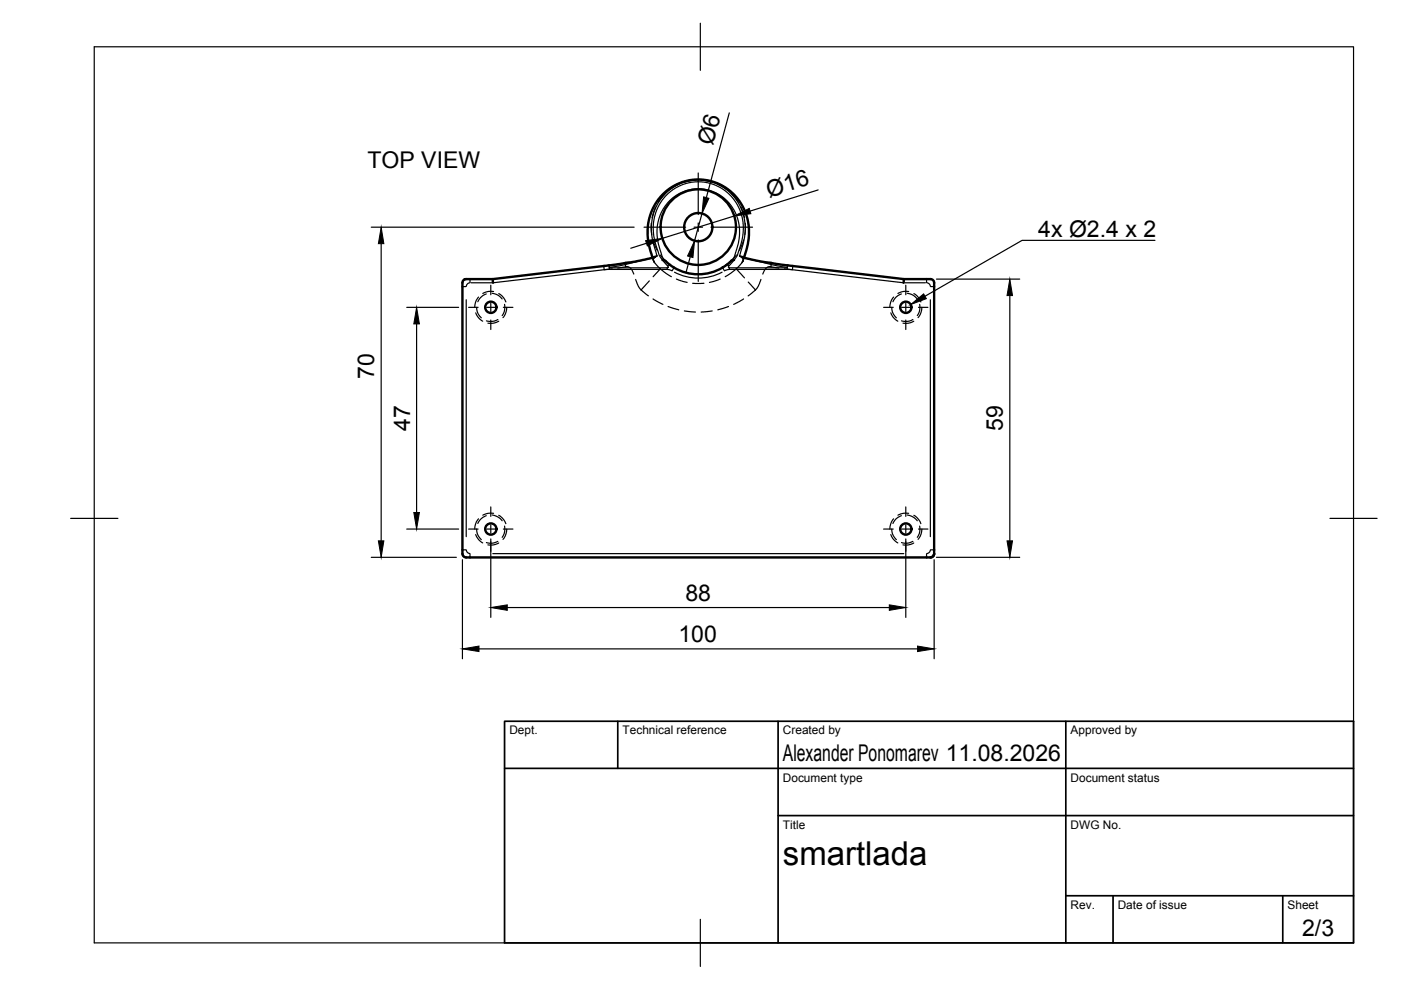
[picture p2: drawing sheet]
<svg xmlns="http://www.w3.org/2000/svg" width="297mm" height="210mm" viewBox="0 0 297 210" stroke-linecap="round" stroke-linejoin="round" font-family="sans-serif">
<!-- layer: Visible Narrow -->
<g fill="none" stroke="#000" stroke-width=".25">
<path d="M99.6 60a.79 .79 0 0 0-.7 .7M99.7 59.2v.7M99.9 60h4.4M128 56.4l.1 .7M128.1 57.2l-23.6 2.8M129.1 56.3l.1 .4M129.2 57.1l-1 .1M129.2 57.1h12.4l.9 .3M129.2 56.8v.3M132.5 55.8l.2 .2M139.3 54.2l-.6 .3M139.3 54.2l-.9-3.2-.3-2.8 .5-2.9 1-2.4 1.8-2.1 2.2-1.6 2.6-.9 2.9-.1 2.6 .7 2 1 1.8 1.7 1.5 2.3 .8 2.3 .2 2.5-.3 2.3-.9 3.3 .9 .3 5.9 1.5 3.3 .7-12.4-.1v-.3l1.8-2.3 1-2.9 .3-3.1-.2-1.6-.3-1.5-1.4-2.5-2-2.1-2.3-1.2-1.3-.5-1.9-.2-2.7 .4-1.5 .5-1.3 .8-1.1 .8-1.2 1.5-1.3 2.2-.4 1.5-.2 1.8 .3 3.2 1 3 1.8 2.2"/>
<path d="M139.3 54.2l-.2 .2-1.5 .5-5.8 1.4-2.6 .5h12.3l.2-.2-.1-.2M141 55.3l-.7-1-.7-2.4-.3-1.9 .1-2.5 .6-1.9 1.1-2 1.7-1.8 2.3-1.3 2.5-.5 1.6 .1 1.2 .3 2.2 .9 2 1.8 1.3 2 .8 2.4 .1 2.5-.3 1.9-.7 2.4-.7 1M141 55.3h.1M141.5 56.8v.3M142 56.1l-.4 .2M142.9 56.7l-.4 .7M143 57.7a10.8 10.8 0 0 0 10.1 0M153.2 56.7l.4 .7M154.1 56.1l.4 .2M154.6 56.8v.3M156.8 54.2l.6 .3M163.6 55.8l-.2 .2"/>
<path d="M166.9 57.1h-12.4l-.9 .3M166.9 56.8v.3M167 57.1l1 .1M167 56.3l-.1 .4M168 57.2l23.6 2.8M168.1 56.4l-.1 .7M191.8 60h4.4M196.4 59.2v.7M196.5 60a.79 .79 0 0 1 .7 .7M98 60.8h.8M98.8 63.6v50.2M197.3 63.6v50.2"/>
<path d="M197.3 60.8h.8M98 116.6h.8M98.9 116.6a.79 .79 0 0 0 .7 .8M99.7 117.4v.8M104.5 117.4h87.1M196.4 117.4v.8M197.2 116.6a.79 .79 0 0 1-.7 .8M197.3 116.6h.8"/>
</g>
<!-- layer: Visible -->
<g fill="none" stroke="#000" stroke-width=".51">
<path d="M104.5 59.2h-5.8l-.4 .2-.3 .5v57.6l.4 .6 99 .1 .4-.2 .3-.5v-57.6l-.3-.5-.4-.2h-5.8M104.5 59.2v.8M138.3 54.6l-.8-3-.2-3 .4-2.4 1.1-2.8 1.6-2.1 2.3-1.8 2.6-1.1 2.4-.3 2.6 .2 2.7 1 1.9 1.3 2.1 2.3 .7 1.4 .6 1.5 .5 2.7-.2 3-.8 3.1M138.8 54.5l-4 .9-4.1 .7-26.2 3.1M140.5 55.1l.4 .1 1.8 1.4a10 10 0 0 0 10.7 0l1.8-1.4 .4-.1M157.3 54.5l3.2 .8 4.9 .8 26.2 3.1M191.6 59.2v.8"/>
<circle cx="148.1" cy="48.2" r="3"/>
<circle cx="148.1" cy="48.2" r="8"/>
<circle cx="104.1" cy="65.2" r="1.2"/>
<circle cx="192.1" cy="65.2" r="1.2"/>
<circle cx="104.1" cy="112.2" r="1.2"/>
<circle cx="192.1" cy="112.2" r="1.2"/>
</g>
<!-- layer: Hidden Narrow -->
<g fill="none" stroke="#000" stroke-width=".25">
<path d="M143.7 39l-2 1.2M147.2 38.1l-2.4 .5M148.4 38.1l2.3 .3M151.8 38.8l2.2 1.1M129.8 57l-1.7 .2M131 56.8l2.2-.2 .7 .5 .5 1M132.5 55.8l.2 .7M134.8 59.2l.6 1.5 .5 .8M137.4 50.7l.5 2.3M137.5 47.2l-.2 2.3M137.7 59.6l-1.8 1.9M138.2 54.2l.5 1.3"/>
<path d="M138.6 43.8l-.8 2.2M138.7 54.6l-.2 .4 .1 .5M138.7 55.5l1.3 1.5M140 57l-1.5 1.7M140 57l2.3 1.7M140.8 41l-1.6 1.8M143.4 59.2l2.3 .7M152.7 59.2l-2.3 .7M154.9 40.6l1.6 1.7M156.1 57l1.7 1.9M156.1 57l-2.3 1.7M157.2 43.3l1 2.2"/>
<path d="M157.4 54.6l.2 .4-.1 .5M158 53.7l-.6 1.8-1.3 1.5M158.5 46.6l.3 2.4M158.6 59.8l1.6 1.7M158.8 50.2l-.4 2.3M161.3 59.2l-.6 1.5-.5 .8M163.6 55.8l-.2 .7M165.1 56.8l-2.2-.2-.7 .5-.5 1M166.3 57l1.7 .2M135.9 61.5l1.6 1.2M138.5 63.4l2 1.1M141.6 65l2.3 .7"/>
<path d="M145.1 65.9l2.3 .3M146.9 60.1h2.3M151 65.9l-2.3 .3M154.5 65l-2.3 .7M157.6 63.4l-2 1.1M160.2 61.5l-1.6 1.2"/>
</g>
<!-- layer: Hidden -->
<g fill="none" stroke="#000" stroke-width=".25">
<path d="M144 39l-2 1.2M147.4 38.2l-2.3 .4M148.6 38.2l2.4 .4M152.1 39l2 1.2M98.8 59.2a.78 .78 0 0 0-.8 .8M138.1 47.3l.1 2.4M138.4 50.9l.9 2.2M138.8 54.5l-.3 .5 .2 .6-.4-1M139 43.9l-.7 2.3M140 54.1l1 1.2M141.1 41l-1.5 1.9M155 41l1.5 1.9"/>
<path d="M156.1 54.1l-1 1.2M157.1 43.9l.7 2.3M157.3 54.5l.3 .5-.2 .6 .4-1M157.7 50.9l-.9 2.2M158 47.3l-.1 2.4M197.3 59.2a.8 .8 0 0 1 .8 .8M100.9 66.3l.4 .9 1 .9M101 65.2a2.88 2.88 0 0 0 1 2.2M101.5 63l-.2 .2a3.3 3.3 0 0 0-.7 2M103.1 62.3l-1.1 .7-.7 1M104.4 62.2l.4 .1a2.87 2.87 0 0 1 1.7 1.1M104.6 61.8a3.3 3.3 0 0 0-2.2 .4"/>
<path d="M105.6 67.7l-1.3 .4-1.2-.1M105.7 68.1l-.1 .1a3.2 3.2 0 0 1-2.2 .3M105.7 62.2l1.1 1 .5 .8M107 64.5v.7a2.73 2.73 0 0 1-.5 1.7M107.4 65.2l-.1 1-.7 1.1M188.9 66.3a3.1 3.1 0 0 0 1.5 1.8M189.1 65.2a2.88 2.88 0 0 0 1 2.2M189.5 63l-.2 .2a3.5 3.5 0 0 0-.6 2M191.1 62.3l-.2 .1a2.88 2.88 0 0 0-1.6 1.6M192.3 62.2a2.97 2.97 0 0 1 2.2 1.2M192.7 61.8h-.1a3.3 3.3 0 0 0-2.2 .4M193.5 67.7l-1.2 .4-1.2-.1"/>
<path d="M193.7 68.1l-.1 .1a3.2 3.2 0 0 1-2.1 .3M193.8 62.2l.7 .6 .7 1.2M195 64.5l.1 .7a2.73 2.73 0 0 1-.6 1.7M195.5 65.2a3.3 3.3 0 0 1-.9 2.1M98 117.4a.8 .8 0 0 0 .8 .8M100.9 113.3l.4 .9 1 .9M101 112.2a2.99 2.99 0 0 0 1 2.2M101.5 110l-.2 .2a3.4 3.4 0 0 0-.7 2M103.1 109.3l-.3 .1a2.91 2.91 0 0 0-1.5 1.6M104.4 109.2l1.3 .5 .8 .7M104.6 108.8a3.4 3.4 0 0 0-2.2 .4M105.6 114.8l-.4 .1a2.81 2.81 0 0 1-2.1 .1"/>
<path d="M105.7 115.1l-.1 .1a3.4 3.4 0 0 1-2.2 .3M105.7 109.3l1.1 .9 .5 .8M107 111.5v.2a2.95 2.95 0 0 1-.5 2.2M107.4 112.2l-.1 1-.7 1.2M188.9 113.3a3.1 3.1 0 0 0 1.5 1.8M189.1 112.2a2.99 2.99 0 0 0 1 2.2M189.5 110l-.7 1.1-.1 1.1M191.1 109.3l-.2 .1a2.74 2.74 0 0 0-1.6 1.6M192.3 109.2l1.4 .5 .8 .7M192.7 108.8h-.1a3.4 3.4 0 0 0-2.2 .4M193.5 114.8l-.2 .1a2.81 2.81 0 0 1-2.2 .1M193.7 115.1l-.1 .1a3.4 3.4 0 0 1-2.1 .3"/>
<path d="M193.8 109.3l1 .9 .4 .8M195 111.5v.2a2.95 2.95 0 0 1-.5 2.2M195.5 112.2a3.3 3.3 0 0 1-.9 2.2M198.1 117.4a.82 .82 0 0 1-.8 .8"/>
</g>
<!-- layer: TITLEBLOCK -->
<path d="M107 152.9h180v47h-180zM131 152.9v10M165 152.9v47M226 152.9v47M107 162.9h180M165 172.9h122M226 189.9h61M236 189.9v10M272 189.9v10" fill="none" stroke="#000" stroke-width=".36"/>
<!-- layer: Smart Centers -->
<g fill="none" stroke="#000" stroke-width=".25">
<path d="M148 36.7v8.8M136.5 48.2h8.9M147.2 48.2h1.7M148 47.3v1.8M148 50.9v8.8M150.7 48.2h8.9M99.4 65.2h2M103.2 65.2h1.7M104.1 60.5v2M104.1 64.3v1.8M104.1 67.9v2M106.7 65.2h2.1"/>
<path d="M187.3 65.2h2.1M191.2 65.2h1.7M192 60.5v2M192 64.3v1.8M192 67.9v2M194.7 65.2h2M99.4 112.2h2M103.2 112.2h1.7M104.1 107.5v2M104.1 111.3v1.8M104.1 114.8v2.1M106.7 112.2h2.1"/>
<path d="M187.3 112.2h2.1M191.2 112.2h1.7M192 107.5v2M192 111.3v1.8M192 114.8v2.1M194.7 112.2h2"/>
</g>
<!-- layer: BORDER -->
<path d="M20 9.9h267v190h-267zM148.5 4.9v10M15 109.9h10M282 109.9h10M148.5 194.9v10" fill="none" stroke="#000" stroke-width=".25"/>
<!-- layer: FD_Dimensions -->
<g fill="none" stroke="#000" stroke-width=".25">
<path d="M154.6 23.9l-4.8 18M78.7 48.2h55.8M80.8 51.7v63M137.1 51.6l-3.4 1M146.3 54.4l-.9 3.4M148.8 45.3l-1.5 5.8M155.7 45.8l-15.3 4.7M173.5 40.3l-14.5 4.5M198.5 59.2h17.7M86.2 65.2h11M88.3 68.7v40M214.1 62.7v52"/>
<path d="M78.7 118.2h18.1M86.2 112.2h11M98 118.7v21M104.1 114.3v16.6M192 114.3v16.6M198.1 118.7v21M198.5 118.2h17.7M101.6 137.6h92.9M107.5 128.8h81.1"/>
</g>
<g fill="#000" stroke="#000" stroke-width=".21">
<path d="M80.8 48.2l.6 3.5h-1.2zM136.9 51l3.5-.5-3.2 1.6zM147.3 51.1l-.4 3.5-1.1-.3zM149.2 41.7l1.1 .4-1.5 3.2zM155.7 45.8l3.2-1.6 .3 1.1zM88.3 65.2l.6 3.5h-1.2zM214.1 59.2l.6 3.5h-1.2zM80.2 114.7h1.2l-.6 3.5zM87.7 108.7h1.2l-.6 3.5zM213.5 114.7h1.2l-.6 3.5zM98 137.6l3.6-.6v1.1zM104.1 128.8l3.4-.6v1.2z"/>
<path d="M188.6 128.2l3.4 .6-3.4 .6zM194.5 137l3.6 .6-3.6 .5z"/>
</g>
<!-- layer: Hole Notes -->
<path d="M193.1 64.6l2.7-2.3 .6 1z" fill="#000" stroke="#000" stroke-width=".21"/>
<path d="M244.9 51h-28.2l-20.6 11.8" fill="none" stroke="#000" stroke-width=".25"/>
<text font-size="7" x="166" y="183.4">smartlada</text>
<g font-size="4.9">
<text x="77.9" y="35.5">TOP VIEW</text>
<text x="151.1" y="31" transform="rotate(-75 151.1 31)">Ø6</text>
<text x="163.1" y="41.9" transform="rotate(-17 163.1 41.9)">Ø16</text>
<text x="220.1" y="50.3">4x Ø2.4 x 2</text>
<text x="79.4" y="80.3" transform="rotate(-90 79.4 80.3)">70</text>
<text x="86.9" y="91.3" transform="rotate(-90 86.9 91.3)">47</text>
<text x="212.6" y="91.4" transform="rotate(-90 212.6 91.4)">59</text>
<text x="145.3" y="127.4">88</text>
<text x="143.8" y="136.1">100</text>
<text x="166" y="161.4">Alexander Ponomarev 11.08.2026</text>
<text x="276.1" y="198.6">2/3</text>
</g>
<g font-size="2.5">
<text x="108" y="155.7">Dept.</text>
<text x="132" y="155.7">Technical reference</text>
<text x="166" y="155.7">Created by</text>
<text x="227" y="155.7">Approved by</text>
<text x="166" y="165.7">Document type</text>
<text x="227" y="165.7">Document status</text>
<text x="166" y="175.7">Title</text>
<text x="227" y="175.7">DWG No.</text>
<text x="227" y="192.7">Rev.</text>
<text x="237" y="192.7">Date of issue</text>
<text x="273" y="192.7">Sheet</text>
</g>
</svg>
